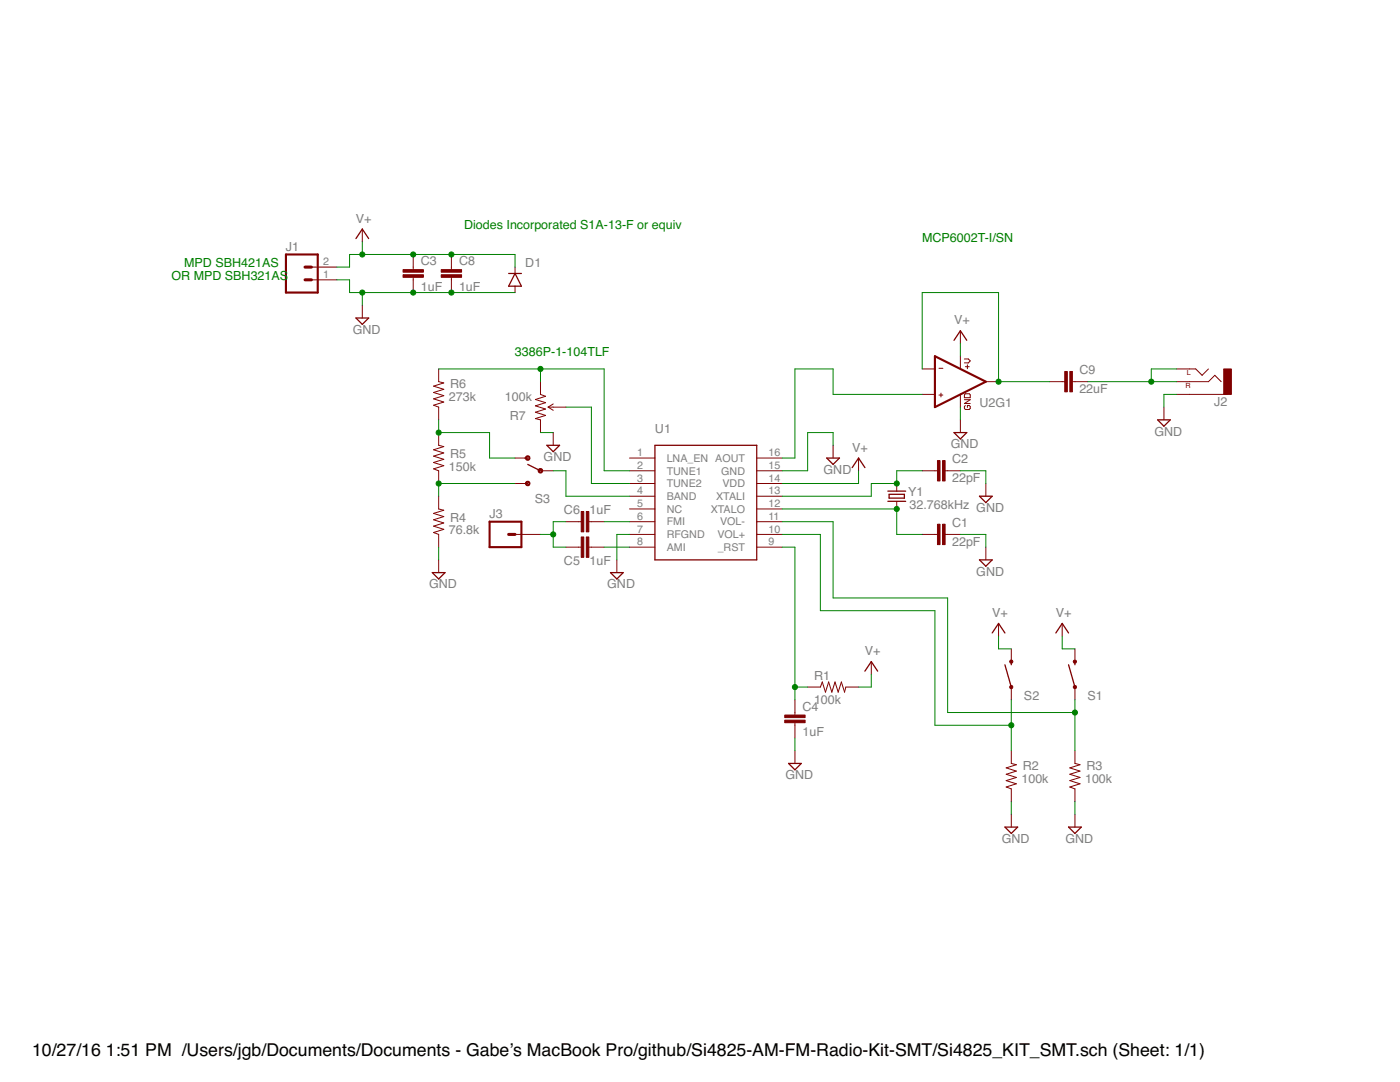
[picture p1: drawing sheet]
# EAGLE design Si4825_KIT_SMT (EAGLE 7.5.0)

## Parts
C1  22pF  CAP0805  [0805]
C2  22pF  CAP0805  [0805]
C3  1uF  CAP0805  [0805]
C4  1uF  CAP0805  [0805]
C5  1uF  CAP0805  [0805]
C6  1uF  CAP0805  [0805]
C8  1uF  CAP0805  [0805]
C9  22uF  CAP0805  [0805]
D1  DIODESMA  [SMA-DIODE]
J1  M02PTH  [1X02]
J2  AUDIO-JACKPTH  [AUDIO-JACK]
J3  M01PTH  [1X01]
R1  100k  RESISTOR0805-RES  [0805]
R2  100k  RESISTOR0805-RES  [0805]
R3  100k  RESISTOR0805-RES  [0805]
R4  76.8k  RESISTOR0805-RES  [0805]
R5  150k  RESISTOR0805-RES  [0805]
R6  273k  RESISTOR0805-RES  [0805]
R7  100k  BOURNS_3386P  [BOURNS_3386P]
S1  SWITCH-MOMENTARY-2PTH  [TACTILE-PTH]
S2  SWITCH-MOMENTARY-2PTH  [TACTILE-PTH]
S3  SWITCH-SPDTPTH  [SWITCH-SPDT]
U1  SI4825  [SO16]
U2  LMV358SOIC  [SO08]
Y1  32.768kHz  CRYSTALTC26H  [TC26H]

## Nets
GND: C1.2 C2.2 C3.2 C4.2 C8.2 D1.A J1.1 J2.SLEEVE R2.1 R3.1 R4.1 R7.P$3(CW) U1.7(RFGND) U1.15(GND) U2.4(GND)
N$1: C5.2 U1.8(AMI)
N$2: C1.1 U1.12(XTALO) Y1.2
N$3: C2.1 U1.13(XTALI) Y1.1
N$4: C4.1 R1.1 U1.9(_RST)
N$5: R2.2 S2.1 U1.10(VOL+)
N$6: R3.2 S1.1 U1.11(VOL-)
N$7: S3.2(P) U1.4(BAND)
N$8: R4.2 R5.1 S3.3(S)
N$9: R5.2 R6.1 S3.1(O)
N$10: R6.2 R7.P$1(CCW) U1.2(TUNE1)
N$11: C6.2 U1.6(FMI)
N$12: R7.P$2(WIPER) U1.3(TUNE2)
N$13: C9.2 J2.RING(RIGHT) J2.TIP(LEFT)
N$14: U1.16(AOUT) U2.3(+IN1)
N$15: C5.1 C6.1 J3.1
N$17: C9.1 U2.1(OUT1) U2.2(-IN1)
V+: C3.1 C8.1 D1.C J1.2 R1.2 S1.3 S2.3 U1.14(VDD) U2.8(+V)
Unconnected: U1.1(LNA_EN) U1.5(NC) U2.5(+IN2) U2.6(-IN2) U2.7(OUT2)

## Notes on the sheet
- Diodes Incorporated S1A-13-F or equiv
- MCP6002T-I/SN
- MPD SBH421AS
- OR MPD SBH321AS
- 3386P-1-104TLF

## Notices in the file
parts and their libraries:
SparkFun-Connectors: Licensing: Creative Commons ShareAlike 4.0 International - https://creativecommons.org/licenses/by-sa/4.0
